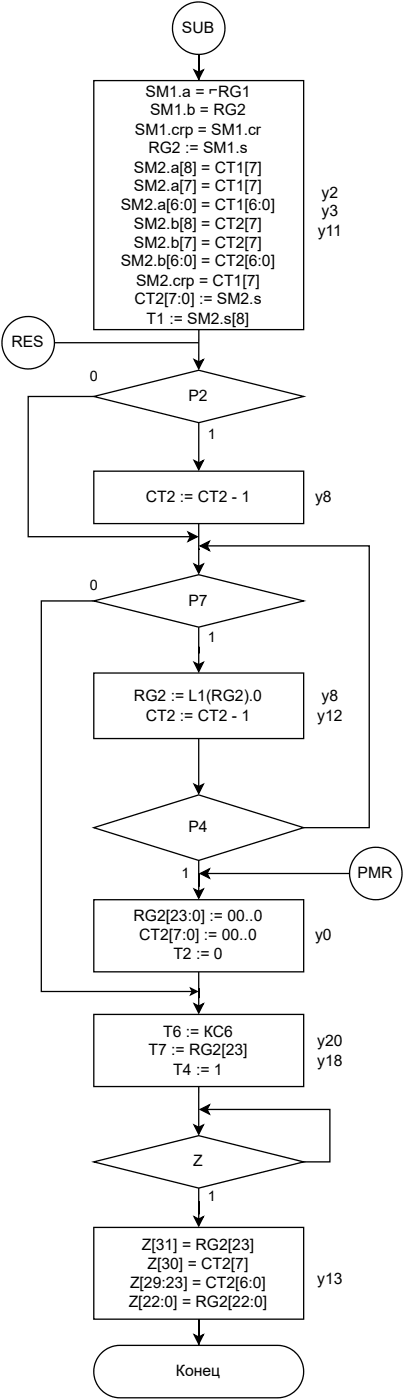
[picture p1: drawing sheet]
<svg xmlns="http://www.w3.org/2000/svg" width="78mm" height="272mm" viewBox="0 0 78 272" stroke-linecap="round" stroke-linejoin="round" font-family="sans-serif">
<path d="M38.8 215.2l1.8-.8-.5 .8 .5 .9zM40.1 215.2h23.9v10.2h-5.1M37.6 236.1l.9 .4 .9-.4-.9 1.7zM38.5 230.5v6" fill="none" stroke="#000" stroke-width=".25"/>
<path d="M38.8 215.2l1.8-.8-.5 .8 .5 .9zM37.6 236.1l.9 .4 .9-.4-.9 1.7z" fill="#000"/>
<g fill="#fff">
<path d="M40.2 230.4h1.8v3.3h-1.8z"/>
<path d="M18.2 225.4l20.3-5.1 20.4 5.1-20.4 5.1z"/>
</g>
<path d="M18.2 225.4l20.3-5.1 20.4 5.1-20.4 5.1zM37.6 258.9l.9 .5 .9-.5-.9 1.8zM38.5 255.9v5.1v-5.1v3.5" fill="none" stroke="#000" stroke-width=".25"/>
<path d="M37.6 258.9l.9 .5 .9-.5-.9 1.8z" fill="#000"/>
<path d="M18.2 238.1h40.7v17.8h-40.7z" fill="#fff"/>
<path d="M18.2 238.1h40.7v17.8h-40.7z" fill="none" stroke="#000" stroke-width=".25"/>
<path d="M19.7 262.5a5.1 5.1 0 0 1 3.6-1.5h30.5a5.1 5.1 0 0 1 5.1 5.1 5.1 5.1 0 0 1-5.1 5.1h-30.5a5.1 5.1 0 0 1-4.7-3.2 5.1 5.1 0 0 1 1.1-5.5z" fill="#fff"/>
<path d="M38.5 56.3v13.9M37.6 69.8l.9 .4 .9-.4-.9 1.8zM19.7 262.5a5.1 5.1 0 0 1 3.6-1.5h30.5a5.1 5.1 0 0 1 5.1 5.1 5.1 5.1 0 0 1-5.1 5.1h-30.5a5.1 5.1 0 0 1-4.7-3.2 5.1 5.1 0 0 1 1.1-5.5z" fill="none" stroke="#000" stroke-width=".25"/>
<path d="M37.6 69.8l.9 .4 .9-.4-.9 1.8z" fill="#000"/>
<path d="M18.2 15.6h40.7v48.4h-40.7z" fill="#fff"/>
<path d="M18.2 15.6h40.7v48.4h-40.7zM37.6 13.6l.9 .4 .9-.4-.9 1.8zM38.5 10.6v5v-5v3.4M37.6 218.3l.9 .4 .9-.4-.9 1.7zM38.5 210.8v7.9" fill="none" stroke="#000" stroke-width=".25"/>
<path d="M37.6 13.6l.9 .4 .9-.4-.9 1.8zM37.6 218.3l.9 .4 .9-.4-.9 1.7z" fill="#000"/>
<circle cx="38.5" cy="5.5" r="5.1" fill="#fff"/>
<g fill="none" stroke="#000" stroke-width=".25">
<path d="M10.6 66.5h27.9"/>
<circle cx="38.5" cy="5.5" r="5.1"/>
</g>
<circle cx="5.5" cy="66.5" r="5.1" fill="#fff"/>
<g fill="none" stroke="#000" stroke-width=".25">
<path d="M38.8 169.5l1.8-.9-.5 .9 .5 .9zM40.1 169.5h27.7"/>
<circle cx="5.5" cy="66.5" r="5.1"/>
</g>
<path d="M38.8 169.5l1.8-.9-.5 .9 .5 .9z" fill="#000"/>
<circle cx="72.8" cy="169.5" r="5.1" fill="#fff"/>
<g fill="none" stroke="#000" stroke-width=".25">
<path d="M37.6 89.3l.9 .5 .9-.5-.9 1.8zM38.5 82v7.8"/>
<circle cx="72.8" cy="169.5" r="5.1"/>
</g>
<path d="M37.6 89.3l.9 .5 .9-.5-.9 1.8z" fill="#000"/>
<path d="M40.2 82.6h1.8v3.3h-1.8z" fill="#fff"/>
<path d="M18.2 76.9h-12.7v27.2h31.4M36.5 103.2l1.7 .9-1.7 .9 .4-.9z" fill="none" stroke="#000" stroke-width=".25"/>
<path d="M36.5 103.2l1.7 .9-1.7 .9 .4-.9z" fill="#000"/>
<g fill="#fff">
<path d="M17.3 71.5h1.8v3.3h-1.8z"/>
<path d="M18.2 76.9l20.3-5.1 20.4 5.1-20.4 5.1z"/>
</g>
<path d="M18.2 76.9l20.3-5.1 20.4 5.1-20.4 5.1zM37.6 109.4l.9 .5 .9-.5-.9 1.8zM38.5 101.6v8.3" fill="none" stroke="#000" stroke-width=".25"/>
<path d="M37.6 109.4l.9 .5 .9-.5-.9 1.8z" fill="#000"/>
<path d="M18.2 91.4h40.7v10.2h-40.7z" fill="#fff"/>
<path d="M18.2 91.4h40.7v10.2h-40.7zM37.6 128.5l.9 .5 .9-.5-.9 1.8zM38.5 121.7v7.3" fill="none" stroke="#000" stroke-width=".25"/>
<path d="M37.6 128.5l.9 .5 .9-.5-.9 1.8z" fill="#000"/>
<path d="M40.2 122.1h1.8v3.3h-1.8z" fill="#fff"/>
<path d="M18.2 116.6h-10.2v75.8h29.3M37 191.7l1.2 .7-1.2 .6 .3-.6z" fill="none" stroke="#000" stroke-width=".25"/>
<path d="M37 191.7l1.2 .7-1.2 .6 .3-.6z" fill="#000"/>
<g fill="#fff">
<path d="M17.3 111.9h1.8v3.3h-1.8z"/>
<path d="M18.2 116.6l20.3-5.1 20.4 5.1-20.4 5.1z"/>
</g>
<path d="M18.2 116.6l20.3-5.1 20.4 5.1-20.4 5.1zM37.6 152.2l.9 .4 .9-.4-.9 1.7zM38.5 143.3v9.3" fill="none" stroke="#000" stroke-width=".25"/>
<path d="M37.6 152.2l.9 .4 .9-.4-.9 1.7z" fill="#000"/>
<path d="M18.2 130.6h40.7v12.7h-40.7z" fill="#fff"/>
<path d="M18.2 130.6h40.7v12.7h-40.7zM37.6 172.5l.9 .4 .9-.4-.9 1.8zM38.5 166.9v6" fill="none" stroke="#000" stroke-width=".25"/>
<path d="M37.6 172.5l.9 .4 .9-.4-.9 1.8z" fill="#000"/>
<path d="M35.1 167.8h1.8v3.3h-1.8z" fill="#fff"/>
<path d="M38.8 105.9l1.8-.9-.5 .9 .5 .9zM40.1 105.9h31.5v54.7h-12.7" fill="none" stroke="#000" stroke-width=".25"/>
<path d="M38.8 105.9l1.8-.9-.5 .9 .5 .9z" fill="#000"/>
<path d="M18.2 160.6l20.3-6.4 20.4 6.4-20.4 6.3z" fill="#fff"/>
<path d="M18.2 160.6l20.3-6.4 20.4 6.4-20.4 6.3zM37.6 194.7l.9 .5 .9-.5-.9 1.8zM38.5 188.5v6.7" fill="none" stroke="#000" stroke-width=".25"/>
<path d="M37.6 194.7l.9 .5 .9-.5-.9 1.8z" fill="#000"/>
<path d="M18.2 174.6h40.7v13.9h-40.7z" fill="#fff"/>
<path d="M18.2 174.6h40.7v13.9h-40.7z" fill="none" stroke="#000" stroke-width=".25"/>
<path d="M18.2 196.8h40.7v14h-40.7z" fill="#fff"/>
<path d="M18.2 196.8h40.7v14h-40.7z" fill="none" stroke="#000" stroke-width=".25"/>
<g font-size="3.1">
<text x="35.3" y="6.4">SUB</text>
<text x="28.2" y="18.8">SM1.a = ⌐RG1</text>
<text x="29.1" y="22.4">SM1.b = RG2</text>
<text x="26.1" y="26.2">SM1.crp = SM1.cr</text>
<text x="28.8" y="29.8">RG2 := SM1.s</text>
<text x="26" y="33.6">SM2.a[8] = CT1[7]</text>
<text x="23.4" y="40.7">SM2.a[6:0] = CT1[6:0]</text>
<text x="26" y="37.1">SM2.a[7] = CT1[7]</text>
<text x="62.3" y="38.4">y2</text>
<text x="62.3" y="42">y3</text>
<text x="26" y="44.5">SM2.b[8] = CT2[7]</text>
<text x="61.6" y="45.8">y11</text>
<text x="23.4" y="51.6">SM2.b[6:0] = CT2[6:0]</text>
<text x="26" y="48.1">SM2.b[7] = CT2[7]</text>
<text x="26.1" y="59">CT2[7:0] := SM2.s</text>
<text x="26.4" y="55.4">SM2.crp = CT1[7]</text>
<text x="28.4" y="62.8">T1 := SM2.s[8]</text>
<text x="2.2" y="67.4">RES</text>
<text x="36.5" y="77.8">P2</text>
<text x="28.3" y="97.4">CT2 := CT2 - 1</text>
<text x="61.1" y="97.4">y8</text>
<text x="36.5" y="117.5">P7</text>
<text x="26" y="136">RG2 := L1(RG2).0</text>
<text x="62.3" y="136">y8</text>
<text x="28.3" y="139.9">CT2 := CT2 - 1</text>
<text x="61.5" y="139.9">y12</text>
<text x="36.5" y="161.5">P4</text>
<text x="69.3" y="170.4">PMR</text>
<text x="25.9" y="178.8">RG2[23:0] := 00..0</text>
<text x="27" y="182.3">CT2[7:0] := 00..0</text>
<text x="61.1" y="182.3">y0</text>
<text x="33.6" y="186.1">T2 := 0</text>
<text x="31.6" y="201.1">T6 := КС6</text>
<text x="61.5" y="202.9">y20</text>
<text x="28.8" y="204.7">T7 := RG2[23]</text>
<text x="33.6" y="208.5">T4 := 1</text>
<text x="61.5" y="206.7">y18</text>
<text x="37.5" y="226.3">Z</text>
<text x="27.5" y="242.6">Z[31] = RG2[23]</text>
<text x="25.2" y="250">Z[29:23] = CT2[6:0]</text>
<text x="28.6" y="246.1">Z[30] = CT2[7]</text>
<text x="61.5" y="249.2">y13</text>
<text x="25" y="253.5">Z[22:0] = RG2[22:0]</text>
<text x="34.1" y="267">Конец</text>
</g>
<g font-size="2.8">
<text x="17.4" y="74">0</text>
<text x="40.3" y="85.2">1</text>
<text x="17.4" y="114.4">0</text>
<text x="40.3" y="124.6">1</text>
<text x="35.2" y="170.4">1</text>
<text x="40.3" y="232.9">1</text>
</g>
</svg>
